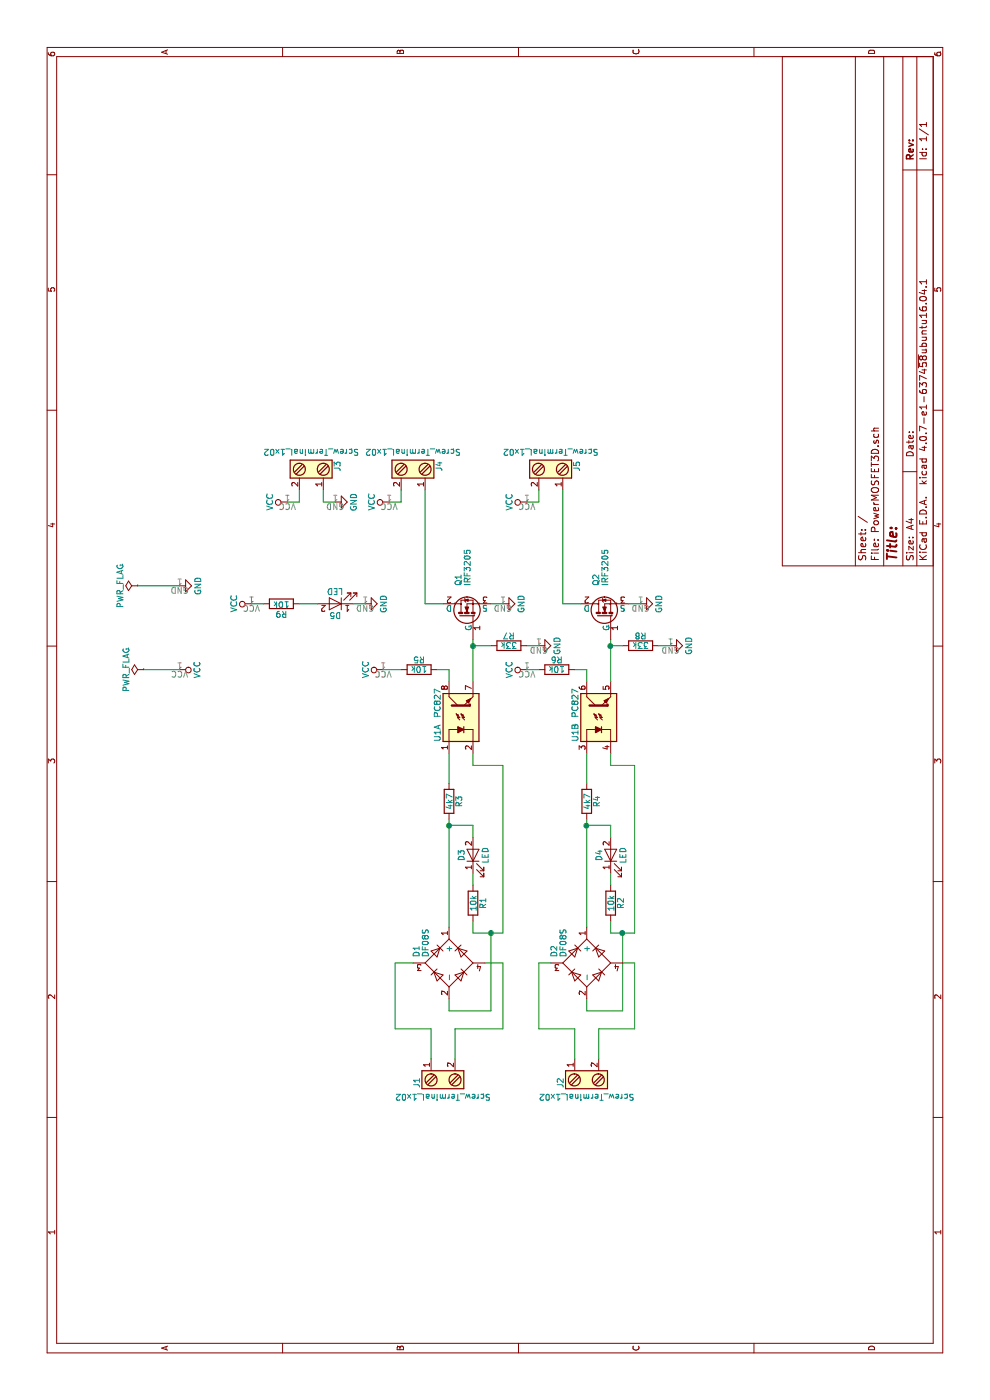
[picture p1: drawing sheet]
EESchema Schematic File Version 2
LIBS:power
LIBS:device
LIBS:transistors
LIBS:conn
LIBS:linear
LIBS:regul
LIBS:74xx
LIBS:cmos4000
LIBS:adc-dac
LIBS:memory
LIBS:xilinx
LIBS:microcontrollers
LIBS:dsp
LIBS:microchip
LIBS:analog_switches
LIBS:motorola
LIBS:texas
LIBS:intel
LIBS:audio
LIBS:interface
LIBS:digital-audio
LIBS:philips
LIBS:display
LIBS:cypress
LIBS:siliconi
LIBS:opto
LIBS:atmel
LIBS:contrib
LIBS:valves
LIBS:PowerMOSFET3D-cache
EELAYER 25 0
EELAYER END
$Descr A4 11693 8268
encoding utf-8
Sheet 1 1
Title ""
Date ""
Rev ""
Comp ""
Comment1 ""
Comment2 ""
Comment3 ""
Comment4 ""
$EndDescr
$Comp
L IRLB8721PBF Q1
U 1 1
P 6550 3900
F 0 "Q1" H 6800 3975 50  0000 L CNN
F 1 "IRF3205" H 6800 3900 50  0000 L CNN
F 2 "TO_SOT_Packages_THT:TO-220_Vertical" H 6800 3825 50  0001 L CIN
F 3 "" H 6550 3900 50  0001 L CNN
	1    6550 3900
	1    0    0    -1  
$EndComp
$Comp
L IRLB8721PBF Q2
U 1 1
P 6550 5050
F 0 "Q2" H 6800 5125 50  0000 L CNN
F 1 "IRF3205" H 6800 5050 50  0000 L CNN
F 2 "TO_SOT_Packages_THT:TO-220_Vertical" H 6800 4975 50  0001 L CIN
F 3 "" H 6550 5050 50  0001 L CNN
	1    6550 5050
	1    0    0    -1  
$EndComp
$Comp
L Screw_Terminal_1x02 J1
U 1 1
P 2650 3700
F 0 "J1" H 2650 3950 50  0000 C TNN
F 1 "Screw_Terminal_1x02" V 2500 3700 50  0000 C TNN
F 2 "Terminal_Blocks:TerminalBlock_Pheonix_PT-3.5mm_2pol" H 2650 3475 50  0001 C CNN
F 3 "" H 2625 3700 50  0001 C CNN
	1    2650 3700
	1    0    0    -1  
$EndComp
$Comp
L Screw_Terminal_1x02 J2
U 1 1
P 2650 4900
F 0 "J2" H 2650 5150 50  0000 C TNN
F 1 "Screw_Terminal_1x02" V 2500 4900 50  0000 C TNN
F 2 "Terminal_Blocks:TerminalBlock_Pheonix_PT-3.5mm_2pol" H 2650 4675 50  0001 C CNN
F 3 "" H 2625 4900 50  0001 C CNN
	1    2650 4900
	1    0    0    -1  
$EndComp
$Comp
L Screw_Terminal_1x02 J3
U 1 1
P 7800 2600
F 0 "J3" H 7800 2850 50  0000 C TNN
F 1 "Screw_Terminal_1x02" V 7650 2600 50  0000 C TNN
F 2 "w_conn_gmkds:gmkds_3-2-5" H 7800 2375 50  0001 C CNN
F 3 "" H 7775 2600 50  0001 C CNN
	1    7800 2600
	-1   0    0    1   
$EndComp
$Comp
L Screw_Terminal_1x02 J4
U 1 1
P 7800 3450
F 0 "J4" H 7800 3700 50  0000 C TNN
F 1 "Screw_Terminal_1x02" V 7650 3450 50  0000 C TNN
F 2 "w_conn_gmkds:gmkds_3-2-5" H 7800 3225 50  0001 C CNN
F 3 "" H 7775 3450 50  0001 C CNN
	1    7800 3450
	-1   0    0    1   
$EndComp
$Comp
L Screw_Terminal_1x02 J5
U 1 1
P 7800 4600
F 0 "J5" H 7800 4850 50  0000 C TNN
F 1 "Screw_Terminal_1x02" V 7650 4600 50  0000 C TNN
F 2 "w_conn_gmkds:gmkds_3-2-5" H 7800 4375 50  0001 C CNN
F 3 "" H 7775 4600 50  0001 C CNN
	1    7800 4600
	-1   0    0    1   
$EndComp
$Comp
L PWR_FLAG #FLG01
U 1 1
P 6100 1200
F 0 "#FLG01" H 6100 1275 50  0001 C CNN
F 1 "PWR_FLAG" H 6100 1350 50  0000 C CNN
F 2 "" H 6100 1200 50  0001 C CNN
F 3 "" H 6100 1200 50  0001 C CNN
	1    6100 1200
	1    0    0    -1  
$EndComp
$Comp
L PWR_FLAG #FLG02
U 1 1
P 6800 1150
F 0 "#FLG02" H 6800 1225 50  0001 C CNN
F 1 "PWR_FLAG" H 6800 1300 50  0000 C CNN
F 2 "" H 6800 1150 50  0001 C CNN
F 3 "" H 6800 1150 50  0001 C CNN
	1    6800 1150
	1    0    0    -1  
$EndComp
$Comp
L GND #PWR03
U 1 1
P 6800 1500
F 0 "#PWR03" H 6800 1250 50  0001 C CNN
F 1 "GND" H 6800 1350 50  0000 C CNN
F 2 "" H 6800 1500 50  0001 C CNN
F 3 "" H 6800 1500 50  0001 C CNN
	1    6800 1500
	1    0    0    -1  
$EndComp
$Comp
L GND #PWR04
U 1 1
P 7500 2800
F 0 "#PWR04" H 7500 2550 50  0001 C CNN
F 1 "GND" H 7500 2650 50  0000 C CNN
F 2 "" H 7500 2800 50  0001 C CNN
F 3 "" H 7500 2800 50  0001 C CNN
	1    7500 2800
	1    0    0    -1  
$EndComp
$Comp
L PC827 U1
U 1 1
P 5700 3850
F 0 "U1" H 5500 4050 50  0000 L CNN
F 1 "PC827" H 5700 4050 50  0000 L CNN
F 2 "Housings_DIP:DIP-8_W7.62mm" H 5500 3650 50  0001 L CIN
F 3 "" H 5700 3850 50  0001 L CNN
	1    5700 3850
	1    0    0    -1  
$EndComp
$Comp
L PC827 U1
U 2 1
P 5700 5000
F 0 "U1" H 5500 5200 50  0000 L CNN
F 1 "PC827" H 5700 5200 50  0000 L CNN
F 2 "Housings_DIP:DIP-8_W7.62mm" H 5500 4800 50  0001 L CIN
F 3 "" H 5700 5000 50  0001 L CNN
	2    5700 5000
	1    0    0    -1  
$EndComp
$Comp
L GND #PWR05
U 1 1
P 6650 4200
F 0 "#PWR05" H 6650 3950 50  0001 C CNN
F 1 "GND" H 6650 4050 50  0000 C CNN
F 2 "" H 6650 4200 50  0001 C CNN
F 3 "" H 6650 4200 50  0001 C CNN
	1    6650 4200
	1    0    0    -1  
$EndComp
$Comp
L GND #PWR06
U 1 1
P 6650 5350
F 0 "#PWR06" H 6650 5100 50  0001 C CNN
F 1 "GND" H 6650 5200 50  0000 C CNN
F 2 "" H 6650 5350 50  0001 C CNN
F 3 "" H 6650 5350 50  0001 C CNN
	1    6650 5350
	1    0    0    -1  
$EndComp
Wire Wire Line
	7600 3550 6650 3550
Wire Wire Line
	6650 3550 6650 3700
Wire Wire Line
	7600 3350 7500 3350
Wire Wire Line
	7500 3350 7500 3250
Wire Wire Line
	7500 2500 7600 2500
Wire Wire Line
	7500 2500 7500 2400
Wire Wire Line
	7600 2700 7500 2700
Wire Wire Line
	7500 2700 7500 2800
Wire Wire Line
	7600 4500 7500 4500
Wire Wire Line
	7500 4500 7500 4400
Wire Wire Line
	7600 4700 6650 4700
Wire Wire Line
	6650 4700 6650 4850
Wire Wire Line
	6000 5100 6350 5100
Wire Wire Line
	6000 3950 6350 3950
$Comp
L R R6
U 1 1
P 6100 4650
F 0 "R6" V 6180 4650 50  0000 C CNN
F 1 "10k" V 6100 4650 50  0000 C CNN
F 2 "Resistors_SMD:R_1206_HandSoldering" V 6030 4650 50  0001 C CNN
F 3 "" H 6100 4650 50  0001 C CNN
	1    6100 4650
	1    0    0    -1  
$EndComp
$Comp
L R R5
U 1 1
P 6100 3500
F 0 "R5" V 6180 3500 50  0000 C CNN
F 1 "10k" V 6100 3500 50  0000 C CNN
F 2 "Resistors_SMD:R_1206_HandSoldering" V 6030 3500 50  0001 C CNN
F 3 "" H 6100 3500 50  0001 C CNN
	1    6100 3500
	1    0    0    -1  
$EndComp
$Comp
L R R8
U 1 1
P 6300 5350
F 0 "R8" V 6380 5350 50  0000 C CNN
F 1 "33k" V 6300 5350 50  0000 C CNN
F 2 "Resistors_SMD:R_1206_HandSoldering" V 6230 5350 50  0001 C CNN
F 3 "" H 6300 5350 50  0001 C CNN
	1    6300 5350
	1    0    0    -1  
$EndComp
$Comp
L R R7
U 1 1
P 6300 4250
F 0 "R7" V 6380 4250 50  0000 C CNN
F 1 "33k" V 6300 4250 50  0000 C CNN
F 2 "Resistors_SMD:R_1206_HandSoldering" V 6230 4250 50  0001 C CNN
F 3 "" H 6300 4250 50  0001 C CNN
	1    6300 4250
	1    0    0    -1  
$EndComp
Wire Wire Line
	6100 1200 6100 1500
Wire Wire Line
	6800 1150 6800 1500
$Comp
L VCC #PWR07
U 1 1
P 7500 2400
F 0 "#PWR07" H 7500 2250 50  0001 C CNN
F 1 "VCC" H 7500 2550 50  0000 C CNN
F 2 "" H 7500 2400 50  0001 C CNN
F 3 "" H 7500 2400 50  0001 C CNN
	1    7500 2400
	1    0    0    -1  
$EndComp
$Comp
L VCC #PWR08
U 1 1
P 7500 3250
F 0 "#PWR08" H 7500 3100 50  0001 C CNN
F 1 "VCC" H 7500 3400 50  0000 C CNN
F 2 "" H 7500 3250 50  0001 C CNN
F 3 "" H 7500 3250 50  0001 C CNN
	1    7500 3250
	1    0    0    -1  
$EndComp
$Comp
L VCC #PWR09
U 1 1
P 7500 4400
F 0 "#PWR09" H 7500 4250 50  0001 C CNN
F 1 "VCC" H 7500 4550 50  0000 C CNN
F 2 "" H 7500 4400 50  0001 C CNN
F 3 "" H 7500 4400 50  0001 C CNN
	1    7500 4400
	1    0    0    -1  
$EndComp
Wire Wire Line
	6100 3350 6100 3200
Wire Wire Line
	6000 3750 6100 3750
Wire Wire Line
	6100 3750 6100 3650
Wire Wire Line
	6100 4500 6100 4400
Wire Wire Line
	6650 4200 6650 4100
$Comp
L GND #PWR010
U 1 1
P 6300 4500
F 0 "#PWR010" H 6300 4250 50  0001 C CNN
F 1 "GND" H 6300 4350 50  0000 C CNN
F 2 "" H 6300 4500 50  0001 C CNN
F 3 "" H 6300 4500 50  0001 C CNN
	1    6300 4500
	1    0    0    -1  
$EndComp
$Comp
L GND #PWR011
U 1 1
P 6300 5600
F 0 "#PWR011" H 6300 5350 50  0001 C CNN
F 1 "GND" H 6300 5450 50  0000 C CNN
F 2 "" H 6300 5600 50  0001 C CNN
F 3 "" H 6300 5600 50  0001 C CNN
	1    6300 5600
	1    0    0    -1  
$EndComp
Wire Wire Line
	6650 5350 6650 5250
Wire Wire Line
	6000 4900 6100 4900
Wire Wire Line
	6100 4900 6100 4800
Wire Wire Line
	2850 3600 3100 3600
Wire Wire Line
	3100 3600 3100 3300
Wire Wire Line
	3100 3300 3650 3300
Wire Wire Line
	3650 3300 3650 3450
Wire Wire Line
	2850 4800 3100 4800
Wire Wire Line
	3100 4800 3100 4500
$Comp
L VCC #PWR012
U 1 1
P 6100 1500
F 0 "#PWR012" H 6100 1350 50  0001 C CNN
F 1 "VCC" H 6100 1650 50  0000 C CNN
F 2 "" H 6100 1500 50  0001 C CNN
F 3 "" H 6100 1500 50  0001 C CNN
	1    6100 1500
	-1   0    0    1   
$EndComp
$Comp
L R R3
U 1 1
P 5000 3750
F 0 "R3" V 5080 3750 50  0000 C CNN
F 1 "4k7" V 5000 3750 50  0000 C CNN
F 2 "Resistors_SMD:R_1206_HandSoldering" V 4930 3750 50  0001 C CNN
F 3 "" H 5000 3750 50  0001 C CNN
	1    5000 3750
	0    1    1    0   
$EndComp
$Comp
L R R4
U 1 1
P 5000 4900
F 0 "R4" V 5080 4900 50  0000 C CNN
F 1 "4k7" V 5000 4900 50  0000 C CNN
F 2 "Resistors_SMD:R_1206_HandSoldering" V 4930 4900 50  0001 C CNN
F 3 "" H 5000 4900 50  0001 C CNN
	1    5000 4900
	0    1    1    0   
$EndComp
Wire Wire Line
	5400 3750 5150 3750
Wire Wire Line
	3950 3750 4850 3750
Wire Wire Line
	3950 4900 4850 4900
Wire Wire Line
	2850 3800 3100 3800
Wire Wire Line
	3100 3800 3100 4200
Wire Wire Line
	3650 4200 3650 4050
Wire Wire Line
	3100 4500 3650 4500
Wire Wire Line
	3650 4500 3650 4600
Wire Wire Line
	2850 5000 3100 5000
Wire Wire Line
	3100 5000 3100 5300
Wire Wire Line
	3100 5300 3650 5300
Wire Wire Line
	3900 5300 5300 5300
Wire Wire Line
	3650 5300 3650 5200
Wire Wire Line
	5150 4900 5400 4900
$Comp
L LED D3
U 1 1
P 4550 3950
F 0 "D3" H 4550 4050 50  0000 C CNN
F 1 "LED" H 4550 3850 50  0000 C CNN
F 2 "LEDs:LED_D3.0mm" H 4550 3950 50  0001 C CNN
F 3 "" H 4550 3950 50  0001 C CNN
	1    4550 3950
	1    0    0    -1  
$EndComp
$Comp
L R R1
U 1 1
P 4150 3950
F 0 "R1" V 4230 3950 50  0000 C CNN
F 1 "10k" V 4150 3950 50  0000 C CNN
F 2 "Resistors_SMD:R_1206_HandSoldering" V 4080 3950 50  0001 C CNN
F 3 "" H 4150 3950 50  0001 C CNN
	1    4150 3950
	0    1    1    0   
$EndComp
Wire Wire Line
	4800 3950 4700 3950
Connection ~ 4800 3750
Wire Wire Line
	4400 3950 4300 3950
Wire Wire Line
	3900 3950 4000 3950
Wire Wire Line
	5300 3950 5400 3950
$Comp
L LED D4
U 1 1
P 4550 5100
F 0 "D4" H 4550 5200 50  0000 C CNN
F 1 "LED" H 4550 5000 50  0000 C CNN
F 2 "LEDs:LED_D3.0mm" H 4550 5100 50  0001 C CNN
F 3 "" H 4550 5100 50  0001 C CNN
	1    4550 5100
	1    0    0    -1  
$EndComp
$Comp
L R R2
U 1 1
P 4150 5100
F 0 "R2" V 4230 5100 50  0000 C CNN
F 1 "10k" V 4150 5100 50  0000 C CNN
F 2 "Resistors_SMD:R_1206_HandSoldering" V 4080 5100 50  0001 C CNN
F 3 "" H 4150 5100 50  0001 C CNN
	1    4150 5100
	0    1    1    0   
$EndComp
Wire Wire Line
	4800 5100 4700 5100
Wire Wire Line
	4800 4900 4800 5100
Connection ~ 4800 4900
Wire Wire Line
	4400 5100 4300 5100
Wire Wire Line
	3900 5100 3900 5300
Wire Wire Line
	3900 5100 4000 5100
Wire Wire Line
	5300 5300 5300 5100
Wire Wire Line
	5300 5100 5400 5100
Wire Wire Line
	6300 5600 6300 5500
Wire Wire Line
	6300 5200 6300 5100
Connection ~ 6300 5100
Wire Wire Line
	6300 4500 6300 4400
Wire Wire Line
	6300 4100 6300 3950
Connection ~ 6300 3950
Wire Wire Line
	3100 4200 3650 4200
Wire Wire Line
	3350 4900 3250 4900
Wire Wire Line
	3250 4900 3250 5200
Wire Wire Line
	3250 5200 3900 5200
Connection ~ 3900 5200
Wire Wire Line
	3900 3950 3900 4200
Wire Wire Line
	3900 4200 5300 4200
Wire Wire Line
	5300 4200 5300 3950
Wire Wire Line
	3250 3750 3350 3750
Wire Wire Line
	3250 3750 3250 4100
Wire Wire Line
	3250 4100 3900 4100
Connection ~ 3900 4100
$Comp
L VCC #PWR013
U 1 1
P 6100 3200
F 0 "#PWR013" H 6100 3050 50  0001 C CNN
F 1 "VCC" H 6100 3350 50  0000 C CNN
F 2 "" H 6100 3200 50  0001 C CNN
F 3 "" H 6100 3200 50  0001 C CNN
	1    6100 3200
	1    0    0    -1  
$EndComp
$Comp
L VCC #PWR014
U 1 1
P 6100 4400
F 0 "#PWR014" H 6100 4250 50  0001 C CNN
F 1 "VCC" H 6100 4550 50  0000 C CNN
F 2 "" H 6100 4400 50  0001 C CNN
F 3 "" H 6100 4400 50  0001 C CNN
	1    6100 4400
	1    0    0    -1  
$EndComp
Wire Wire Line
	4800 3950 4800 3750
$Comp
L LED D5
U 1 1
P 6650 2800
F 0 "D5" H 6650 2900 50  0000 C CNN
F 1 "LED" H 6650 2700 50  0000 C CNN
F 2 "LEDs:LED_D3.0mm" H 6650 2800 50  0001 C CNN
F 3 "" H 6650 2800 50  0001 C CNN
	1    6650 2800
	0    -1   -1   0   
$EndComp
$Comp
L R R9
U 1 1
P 6650 2350
F 0 "R9" V 6730 2350 50  0000 C CNN
F 1 "10k" V 6650 2350 50  0000 C CNN
F 2 "Resistors_SMD:R_1206_HandSoldering" V 6580 2350 50  0001 C CNN
F 3 "" H 6650 2350 50  0001 C CNN
	1    6650 2350
	-1   0    0    1   
$EndComp
$Comp
L VCC #PWR015
U 1 1
P 6650 2100
F 0 "#PWR015" H 6650 1950 50  0001 C CNN
F 1 "VCC" H 6650 2250 50  0000 C CNN
F 2 "" H 6650 2100 50  0001 C CNN
F 3 "" H 6650 2100 50  0001 C CNN
	1    6650 2100
	1    0    0    -1  
$EndComp
$Comp
L GND #PWR016
U 1 1
P 6650 3050
F 0 "#PWR016" H 6650 2800 50  0001 C CNN
F 1 "GND" H 6650 2900 50  0000 C CNN
F 2 "" H 6650 3050 50  0001 C CNN
F 3 "" H 6650 3050 50  0001 C CNN
	1    6650 3050
	1    0    0    -1  
$EndComp
Wire Wire Line
	6650 2100 6650 2200
Wire Wire Line
	6650 2500 6650 2650
Wire Wire Line
	6650 2950 6650 3050
$Comp
L D_Bridge_+-AA D1
U 1 1
P 3650 3750
F 0 "D1" H 3700 4025 50  0000 L CNN
F 1 "DF08S" H 3700 3950 50  0000 L CNN
F 2 "Diodes_SMD:DF08S_Bridge_Gretza_DFS" H 3650 3750 50  0001 C CNN
F 3 "" H 3650 3750 50  0001 C CNN
	1    3650 3750
	1    0    0    -1  
$EndComp
$Comp
L D_Bridge_+-AA D2
U 1 1
P 3650 4900
F 0 "D2" H 3700 5175 50  0000 L CNN
F 1 "DF08S" H 3700 5100 50  0000 L CNN
F 2 "Diodes_SMD:DF08S_Bridge_Gretza_DFS" H 3650 4900 50  0001 C CNN
F 3 "" H 3650 4900 50  0001 C CNN
	1    3650 4900
	1    0    0    -1  
$EndComp
$EndSCHEMATC
